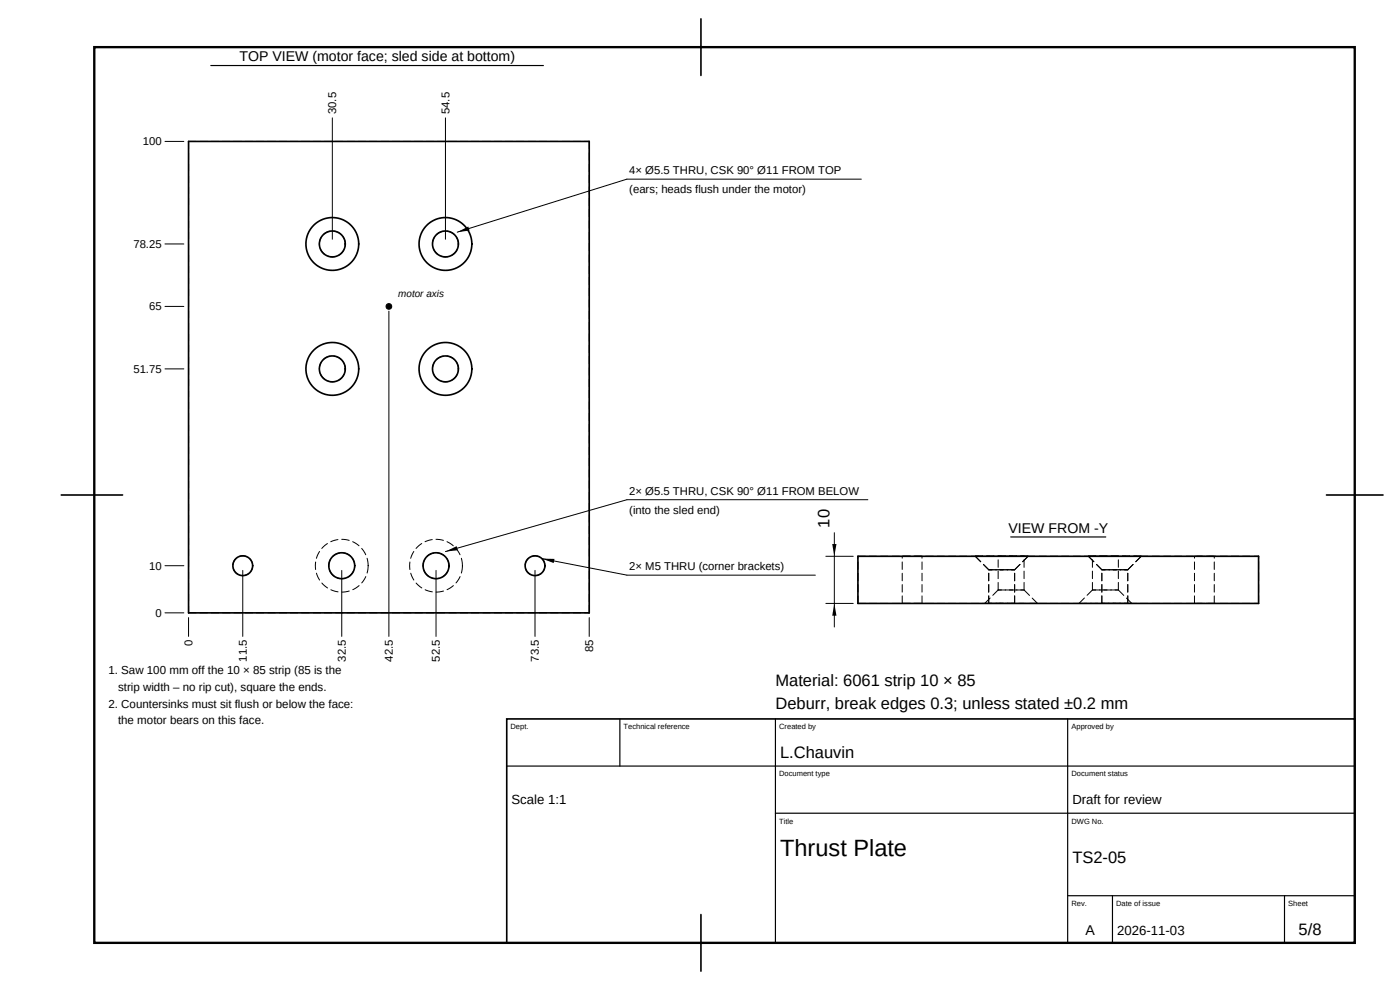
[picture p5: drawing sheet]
<svg xmlns="http://www.w3.org/2000/svg" width="297mm" height="210mm" viewBox="0 0 297 210" stroke-linecap="round" stroke-linejoin="round" font-family="sans-serif">
<path d="M20 10h267.4v190h-267.4z" fill="none" stroke="#000" stroke-width=".5"/>
<g fill="none" stroke="#000" stroke-width=".35">
<path d="M148.7 4v12M40 30h85v100h-85zM13 105h13M182 118h85v10h-85zM281.4 105h12M107.5 152.5h179.9v47.5h-179.9zM148.7 194v12"/>
<circle cx="70.5" cy="51.8" r="5.6"/>
<circle cx="70.5" cy="51.7" r="2.75"/>
<circle cx="94.5" cy="51.8" r="5.6"/>
<circle cx="94.5" cy="51.7" r="2.75"/>
<circle cx="70.5" cy="78.3" r="5.6"/>
<circle cx="70.5" cy="78.3" r="2.75"/>
<circle cx="94.5" cy="78.3" r="5.6"/>
<circle cx="94.5" cy="78.3" r="2.75"/>
<circle cx="51.5" cy="120" r="2.1"/>
<circle cx="72.5" cy="120" r="2.75"/>
<circle cx="113.5" cy="120" r="2.1"/>
<circle cx="92.5" cy="120" r="2.75"/>
</g>
<path d="M44.7 13.9h70.6M214.4 113.9h20.2M131.5 152.5v10M164.5 152.5v47.5M226.5 152.5v47.5M107.5 162.5h179.9M164.5 172.5h122.9M226.5 190h60.9M236 190v10M272.5 190v10" fill="none" stroke="#000" stroke-width=".25"/>
<g fill="none" stroke="#000" stroke-width=".21" stroke-dasharray="1.6 .8">
<path d="M40 30h85M73.2 51.7a2.75 2.75 0 0 0-4-2.4 2.75 2.75 0 0 0-.3 4.7 2.75 2.75 0 0 0 4.3-1.9v-.4M97.2 51.7a2.75 2.75 0 0 0-4-2.4 2.75 2.75 0 0 0-.3 4.7 2.75 2.75 0 0 0 4.3-1.9v-.4M73.2 78.3a2.75 2.75 0 0 0-4-2.5 2.75 2.75 0 0 0-.3 4.7 2.75 2.75 0 0 0 4.3-1.9v-.3M97.2 78.3a2.75 2.75 0 0 0-4-2.5 2.75 2.75 0 0 0-.3 4.7 2.75 2.75 0 0 0 4.3-1.9v-.3M53.6 120a2.1 2.1 0 0 0-3-1.9 2.1 2.1 0 0 0-.4 3.6 2.1 2.1 0 0 0 3.4-1.3v-.4M75.3 120a2.75 2.75 0 0 0-4.1-2.5 2.75 2.75 0 0 0-.3 4.7 2.75 2.75 0 0 0 4.3-1.8l.1-.4M78.1 120a5.6 5.6 0 0 0-8.3-4.9 5.6 5.6 0 0 0-.3 9.6 5.6 5.6 0 0 0 8.6-4.3v-.4M95.2 120a2.75 2.75 0 0 0-4-2.4 2.75 2.75 0 0 0-.3 4.6 2.75 2.75 0 0 0 4.3-1.8v-.4M98.1 120a5.6 5.6 0 0 0-8.3-4.9 5.6 5.6 0 0 0-.3 9.6 5.6 5.6 0 0 0 8.6-4.3v-.4M115.6 120a2.1 2.1 0 0 0-3-1.9 2.1 2.1 0 0 0-.4 3.6 2.1 2.1 0 0 0 3.4-1.3v-.4M182 118h85"/>
<path d="M191.4 118h4.2M195.6 118h-4.2M206.9 118h11.2M211.7 118h5.6M217.3 118h-5.6M218.1 118h-11.2M230.9 118h11.2M231.8 118h5.5M237.3 118h-5.5M242.1 118h-11.2M253.4 118h4.2M257.6 118h-4.2"/>
<path d="M40 130v-100M40 130h85M125 130v-100M182 128v-10M182 128h85M191.4 128h4.2M191.4 128v-10M195.6 128h-4.2M195.6 128v-10M208.9 128h11.2M209.7 128h5.5M209.7 120.9h5.5"/>
<path d="M209.7 120.9l-2.8-2.9M209.7 128v-7.1M211.7 125.1h5.6M211.7 125.1v-7.1M211.7 125.1l-2.8 2.9M215.2 128h-5.5M215.2 120.9l2.9-2.9M215.2 120.9h-5.5M215.2 128v-7.1M217.3 125.1v-7.1M217.3 125.1h-5.6M220.1 128h-11.2"/>
<path d="M220.1 128l-2.8-2.9M228.9 128h11.2M231.8 125.1h5.5M231.8 125.1v-7.1M231.8 125.1l-2.9 2.9M233.7 128h5.5M233.7 120.9h5.5M233.7 120.9l-2.8-2.9M233.7 128v-7.1M237.3 125.1v-7.1M237.3 125.1h-5.5M239.2 128h-5.5"/>
<path d="M239.2 120.9l2.9-2.9M239.2 120.9h-5.5M239.2 128v-7.1M240.1 128h-11.2M240.1 128l-2.8-2.9M253.4 128h4.2M253.4 128v-10M257.6 128h-4.2M257.6 128v-10M267 128v-10"/>
</g>
<g fill="none" stroke="#000" stroke-width=".21">
<path d="M35 30h4M70.5 25v25.8M94.5 25v25.8M133 38h49.7M35 51.7h4M35 78.3h4M35 65h4M82.5 66v69M35 120h4M133 106h51.1M175.2 118h5.8M177 113v20"/>
<path d="M35 130h4M40 131v4M51.5 121v14M72.5 121v14M92.5 121v14M113.5 121v14M125 131v4M133 122h40M175.2 128h5.8"/>
</g>
<g fill="#000" stroke="#000" stroke-width=".21">
<path d="M97 49.2l36-11.2zM94.5 117l38.5-11zM115 118.5l18 3.5z"/>
<circle cx="82.5" cy="65" r=".6"/>
</g>
<path d="M97 49.2l2.3-1.2 .3 .9zM94.5 117l2.4-1.1 .2 .8zM115 118.5l2.6 .1-.1 .8zM176.6 115.4h.9l-.5 2.6zM177 128l.5 2.6h-.9z" fill="#000"/>
<text font-size="5" x="165.5" y="181.5">Thrust Plate</text>
<g font-size="3.5">
<text x="176" y="111.9" transform="rotate(-90 176 111.9)">10</text>
<text x="164.5" y="145.5">Material: 6061 strip 10 × 85</text>
<text x="164.5" y="150.5">Deburr, break edges 0.3; unless stated ±0.2 mm</text>
<text x="165.5" y="160.7">L.Chauvin</text>
<text x="227.5" y="183">TS2-05</text>
<text x="275.5" y="198.4">5/8</text>
</g>
<g font-size="3">
<text x="50.8" y="13">TOP VIEW (motor face; sled side at bottom)</text>
<text x="213.9" y="113">VIEW FROM -Y</text>
<text x="230.2" y="198.4">A</text>
</g>
<g font-size="2.8">
<text x="108.5" y="170.5">Scale 1:1</text>
<text x="227.5" y="170.5">Draft for review</text>
<text x="237" y="198.4">2026-11-03</text>
</g>
<g font-size="2.5">
<text x="23" y="143">1. Saw 100 mm off the 10 × 85 strip (85 is the</text>
<text x="25" y="146.6">strip width – no rip cut), square the ends.</text>
<text x="23" y="150.1">2. Countersinks must sit flush or below the face:</text>
<text x="25" y="153.7">the motor bears on this face.</text>
</g>
<g font-size="2.4">
<text x="71.3" y="24.2" transform="rotate(-90 71.3 24.2)">30.5</text>
<text x="95.3" y="24.2" transform="rotate(-90 95.3 24.2)">54.5</text>
<text x="30.3" y="30.8">100</text>
<text x="133.5" y="37">4× Ø5.5 THRU, CSK 90° Ø11 FROM TOP</text>
<text x="133.5" y="41">(ears; heads flush under the motor)</text>
<text x="28.3" y="52.6">78.25</text>
<text x="31.6" y="65.8">65</text>
<text x="28.3" y="79.1">51.75</text>
<text x="133.5" y="105">2× Ø5.5 THRU, CSK 90° Ø11 FROM BELOW</text>
<text x="133.5" y="109">(into the sled end)</text>
<text x="31.6" y="120.8">10</text>
<text x="133.5" y="121">2× M5 THRU (corner brackets)</text>
<text x="33" y="130.8">0</text>
<text x="40.8" y="137" transform="rotate(-90 40.8 137)">0</text>
<text x="52.3" y="140.4" transform="rotate(-90 52.3 140.4)">11.5</text>
<text x="73.3" y="140.4" transform="rotate(-90 73.3 140.4)">32.5</text>
<text x="83.3" y="140.4" transform="rotate(-90 83.3 140.4)">42.5</text>
<text x="93.3" y="140.4" transform="rotate(-90 93.3 140.4)">52.5</text>
<text x="114.3" y="140.4" transform="rotate(-90 114.3 140.4)">73.5</text>
<text x="125.8" y="138.4" transform="rotate(-90 125.8 138.4)">85</text>
</g>
<text font-size="2.1" x="84.5" y="63">motor axis</text>
<g font-size="1.6">
<text x="108.3" y="154.7">Dept.</text>
<text x="132.3" y="154.7">Technical reference</text>
<text x="165.3" y="154.7">Created by</text>
<text x="227.3" y="154.7">Approved by</text>
<text x="165.3" y="164.7">Document type</text>
<text x="227.3" y="164.7">Document status</text>
<text x="165.3" y="174.7">Title</text>
<text x="227.3" y="174.7">DWG No.</text>
<text x="227.3" y="192.2">Rev.</text>
<text x="236.8" y="192.2">Date of issue</text>
<text x="273.3" y="192.2">Sheet</text>
</g>
</svg>
